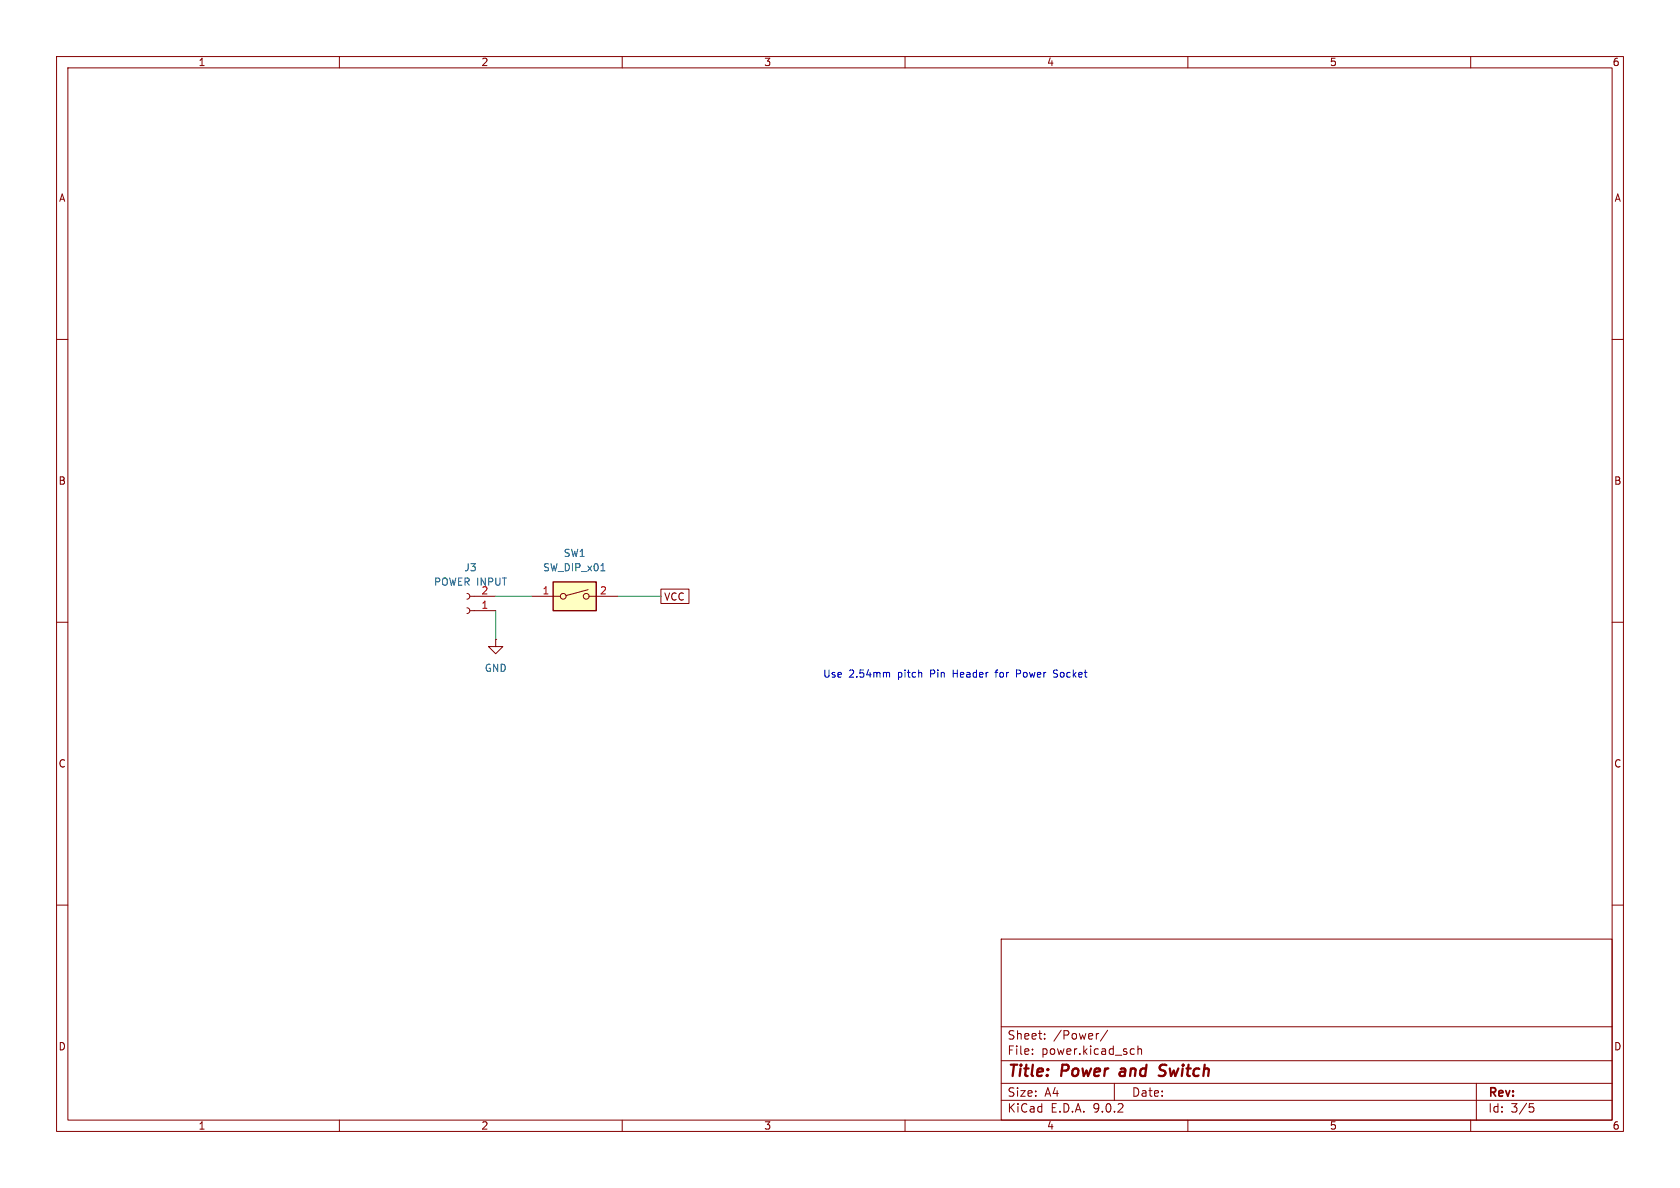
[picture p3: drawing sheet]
<svg xmlns="http://www.w3.org/2000/svg" width="297mm" height="210mm" viewBox="0 0 297 210" stroke-linecap="round" stroke-linejoin="round" font-family="sans-serif">
<g fill="none" stroke="#840000" stroke-width=".18">
<path d="M10 10h277v190h-277zM12 12h273v186h-273zM60 10v2M110 10v2M160 10v2M210 10v2M260 10v2M10 60h2M285 60h2M10 110h2M87.6 113v1.3h1.3l-1.3 1.3-1.2-1.3h1.2M87.6 113h.1"/>
<path d="M285 110h2M10 160h2M177 166h108v32h-108zM285 160h2M60 198v2M110 198v2M160 198v2M177 194.5h108M177 191.5h108M177 187.5h108M177 181.5h108M182.5 186.3v.1"/>
<path d="M182.5 185.5v.1M184.7 183.6v.1M184.7 182.8v.1M194.2 182.7l-.2 .1M195.8 182.1l-1.3 2M197 191.5v3M200.1 185.4l.4 .1M200.5 186.3l-.4 .1M201.2 185.5l.2-.1 .3 .1 .1 .9M201.2 184.9v1.5M210 198v2M260 198v2"/>
<path d="M261 191.5v6.5M270.4 195.1h.7M270.5 195.7h.4l.3 .3-.2 .5-.5 .1"/>
</g>
<path d="M198.1 189.5l-.2 .4 .3 .3M205.9 190a.85 .85 0 0 1-1.1 .1M205.9 188.2l-.6 .1a.46 .46 0 0 0-.3 .5 .46 .46 0 0 0 .3 .4l.6 .2" fill="none" stroke="#840000" stroke-width=".4"/>
<path d="M97.8 102.9h7.6v5.1h-7.6z" fill="#ffffc2"/>
<g fill="none" stroke="#840000" stroke-width=".18">
<path d="M82.5 107.4l.4 .2 .2 .4-.2 .3-.4 .2M82.5 104.9l.4 .2 .2 .3-.2 .4-.4 .1M83.1 105.4h4.5M83.1 108h4.5M94 105.4h5.1M104 104.2l-3.9 1.1M104.1 105.4h5.1M116.8 104.1h5v2.6h-5z"/>
<circle cx="99.6" cy="105.4" r=".51"/>
<circle cx="103.6" cy="105.4" r=".51"/>
</g>
<path d="M97.8 102.9h7.6v5.1h-7.6z" fill="none" stroke="#840000" stroke-width=".25"/>
<path d="M106.2 100.9h.8" fill="none" stroke="#006464" stroke-width=".18"/>
<path d="M87.6 105.4h6.4M87.6 108v5M109.2 105.4h7.6" fill="none" stroke="#009600" stroke-width=".18"/>
<path d="M156.9 118.9l.4 .1v.7M175.9 118.9h.5M176.1 118.5v1.2M179.7 119.1h.5M180.2 118.4h-.5v1.3M186.2 119.6h.6M187 118.5l-.5-.1-.3 .3 .2 .3 .4 .2" fill="none" stroke="#0000c2" stroke-width=".18"/>
<g font-size="2.8" fill="#840000">
<text x="178" y="190.9">Title:</text>
<text x="187.7" y="190.9">Power</text>
<text x="198.8" y="190.9">and</text>
<text x="206.6" y="190.9">Switch</text>
</g>
<g font-size="2.1" fill="#840000">
<text x="178" y="184">Sheet:</text>
<text x="186.2" y="184">/Power/</text>
<text x="178" y="186.7">File:</text>
<text x="184.1" y="186.7">power.kicad_sch</text>
<text x="178" y="196.9">KiCad</text>
<text x="178" y="194.1">Size:</text>
<text x="184.7" y="194.1">A4</text>
<text x="185.7" y="196.9">E.D.A.</text>
<text x="193.3" y="196.9">9.0.2</text>
<text x="200" y="194.1">Date:</text>
<text x="263" y="194.3">Rev:</text>
<text x="263" y="196.9">Id:</text>
<text x="267.1" y="196.9">3/5</text>
</g>
<g font-size="1.8" fill="#840000">
<text x="35" y="11.9">1</text>
<text x="85" y="11.9">2</text>
<text x="135" y="11.9">3</text>
<text x="185" y="11.9">4</text>
<text x="235" y="11.9">5</text>
<text x="285" y="11.9">6</text>
<text x="10.3" y="35.9">A</text>
<text x="285.3" y="35.9">A</text>
<text x="10.3" y="85.9">B</text>
<text x="285.3" y="85.9">B</text>
<text x="117.3" y="106.4">VCC</text>
<text x="10.3" y="135.9">C</text>
<text x="285.3" y="135.9">C</text>
<text x="10.3" y="185.9">D</text>
<text x="285.3" y="185.9">D</text>
<text x="35" y="199.9">1</text>
<text x="85" y="199.9">2</text>
<text x="135" y="199.9">3</text>
<text x="185" y="199.9">4</text>
<text x="235" y="199.9">5</text>
<text x="285" y="199.9">6</text>
</g>
<g font-size="1.8" fill="#006464">
<text x="82" y="101.2">J3</text>
<text x="95.9" y="101.2">SW_DIP_x01</text>
<text x="99.6" y="98.7">SW1</text>
<text x="76.6" y="103.7">POWER INPUT</text>
<text x="85.6" y="119">GND</text>
</g>
<g font-size="1.8" fill="#a90000">
<text x="85" y="107.7">1</text>
<text x="85" y="105.2">2</text>
<text x="95.8" y="105.2">1</text>
<text x="106" y="105.2">2</text>
</g>
<g font-size="1.8" fill="#0000c2">
<text x="145.4" y="120">Use</text>
<text x="150.1" y="120">2.54mm</text>
<text x="158.8" y="120">pitch</text>
<text x="164.7" y="120">Pin</text>
<text x="168.9" y="120">Header</text>
<text x="176.7" y="120">for</text>
<text x="180.5" y="120">Power</text>
<text x="187.3" y="120">Socket</text>
</g>
</svg>
